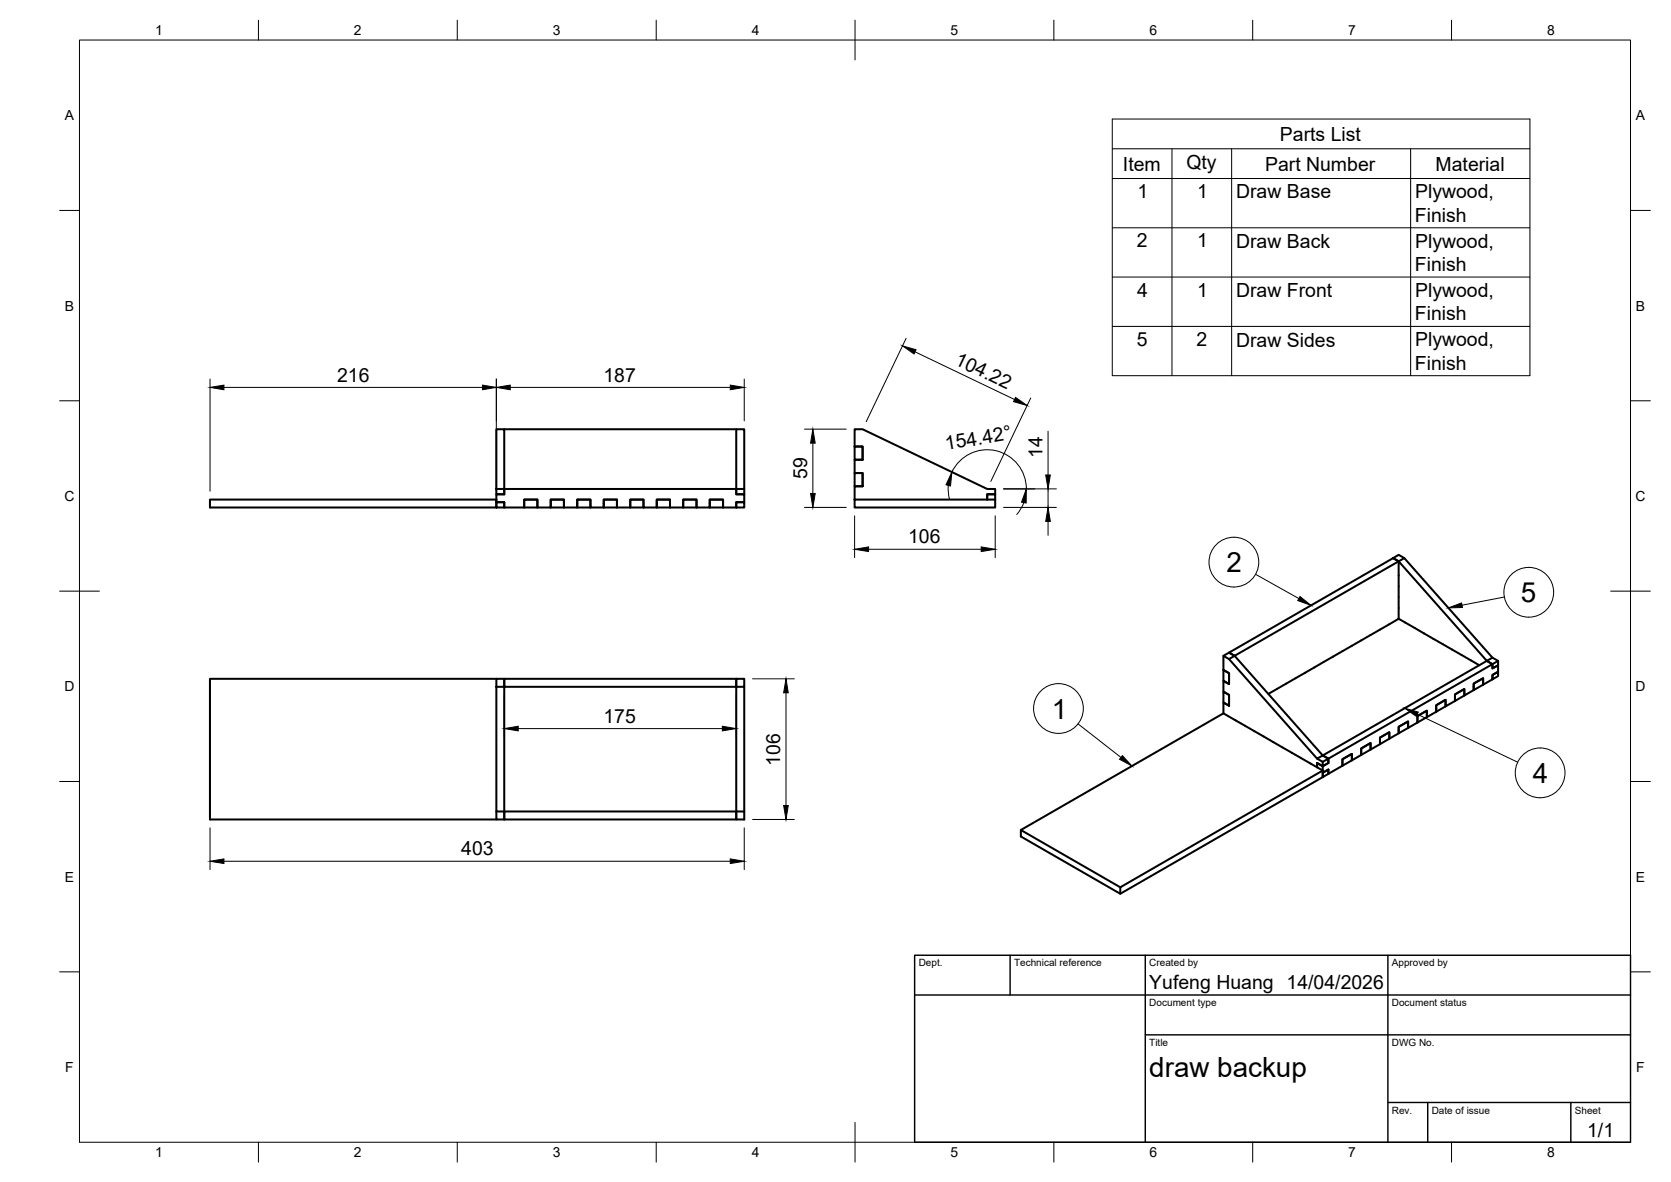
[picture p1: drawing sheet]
<svg xmlns="http://www.w3.org/2000/svg" width="420mm" height="297mm" viewBox="0 0 420 297" stroke-linecap="round" stroke-linejoin="round" font-family="sans-serif">
<!-- layer: Visible -->
<g fill="none" stroke="#000" stroke-width=".51">
<path d="M124.8 107.9h2v15h-2zM126.8 107.9h58.3M185.1 107.9h2v15h-2zM214.9 112.2h2v3.3h-2zM214.9 118.9h2v3.3h-2zM52.8 125.5h72v2h-72zM124.8 122.9v1.3h2M124.8 126.2h2v1.3h-2zM126.8 122.9v1.3M131.8 125.5h3.3v2h-3.3zM138.5 125.5h3.3v2h-3.3zM145.1 125.5h3.4v2h-3.4z"/>
<path d="M151.8 125.5h3.3v2h-3.3zM158.5 125.5h3.3v2h-3.3zM165.1 125.5h3.4v2h-3.4zM171.8 125.5h3.3v2h-3.3zM178.5 125.5h3.3v2h-3.3zM185.1 122.9v1.3h2v2h-2v1.3h-3.3v-2h-3.3v2h-3.4v-2h-3.3v2h-3.3v-2h-3.4v2h-3.3v-2h-3.3v2h-3.4v-2h-3.3v2h-3.3v-2h-3.4v2h-3.3v-2h-3.3v2h-3.4v-2h-3.3v2h-5v-1.3h-2v-2h2M185.1 122.9h-58.3v1.3M185.1 122.9v1.3h2v-1.3M185.1 126.2h2v1.3h-2zM214.9 125.5h35.3v2h-35.3zM214.9 125.5v-3.3h2v-3.3h-2v-3.4h2v-3.3h-2v-4.3h2l31.3 15h2v1.3h-2v1.3v-1.3h2v1.3M350.3 140.3l1.4-.9 1.4 .9-1.4 .8z"/>
<path d="M351.7 141.1v14.4l-32.8 18.9M351.7 141.1l22.1 25 1.5-.8 1.4 .8M351.7 155.5l20.3 11.7M353.1 140.3l22.2 25M124.8 170.6h-72v35.3h72M124.8 170.6h2v2h-2zM124.8 172.6v31.3h2v2h-2v-2M126.8 170.6h58.3v2h-58.3zM126.8 172.6v31.3M185.1 170.6h2v2h-2zM185.1 172.6v31.3h2v2h-2v-2M187.1 172.6v31.3"/>
<path d="M307.6 168.4l1.4 .8v2.7l-1.4-.8zM307.6 173.8l1.4 .8v2.7l-1.4-.8zM307.6 164.8l1.4 .8 1.4-.8 22.2 25.1M309 164l41.3-23.7 1.4 .8-41.3 23.7zM309 165.6l22.2 25.1 1.4-.8 1.4 .8 41.3-23.8-1.5-.8-41.2 23.8M310.4 164.8l-1.4-.8-1.4 .8v3.6l1.4 .8v2.7l-1.4-.8v2.7l1.4 .8v2.7l-1.4-.8v2.8l25 14.3v1.7l-50.9 29.3-25-14.4v-1.6l50.9-29.3M356.4 179.9l2.4-1.3v1.6l-2.4 1.4zM361.1 177.2l2.4-1.3v1.6l-2.4 1.4zM365.8 174.5l2.4-1.3v1.6l-2.4 1.4zM370.5 171.8l2.4-1.4v1.7l-2.4 1.3zM373.8 166.1l1.5 .8 1.4-.8v1.1l-1.4 .8v-1.1v1.1l1.4-.8v1.6l-1.4 .8v1.1l-2.4 1.4v-1.7l-2.4 1.4v1.6l-2.3 1.4v-1.6l-2.4 1.3v1.7l-2.3 1.3v-1.6l-2.4 1.3v1.7l-2.3 1.3v-1.6l-2.4 1.3v1.7l-2.3 1.3v-1.6l-2.4 1.4v1.6l-2.4 1.3v-1.6l-2.3 1.4v1.6l-2.4 1.4v-1.7l-2.3 1.4v1.6l-2.4 1.4v-1.7l-2.4 1.4v1.6l-3.5 2.1v-1.1l-1.4 .8v-1.6l-1.4-.9v1.1v-1.1l1.4 .9 1.4-.9M375.3 169.6l1.4-.8v1.1l-1.4 .8z"/>
<path d="M331.2 190.7l1.4 .8 1.4-.8v1M332.6 193.6l-50.9 29.4v1.6M332.6 189.9l1.4 .8v1M332.6 191.5v1.1l1.4-.9M332.6 194.2l1.4-.8v1.1l-1.4 .8zM337.5 190.8l2.4-1.4v1.7l-2.4 1.3zM342.3 188.1l2.3-1.4v1.7l-2.3 1.3zM347 185.4l2.3-1.4v1.6l-2.3 1.4zM351.7 182.7l2.4-1.4v1.6l-2.4 1.4zM126.8 203.9h58.3v2h-58.3zM256.7 208.6l25 14.4"/>
</g>
<!-- layer: BORDER -->
<g fill="none" stroke="#000" stroke-width=".25">
<path d="M20 10.1h390v276.9h-390zM65 5.1v5M115 5.1v5M165 5.1v5M215 5.1v10M265 5.1v5M315 5.1v5M365 5.1v5M15 52.9h5M410 52.9h5M15 100.7h5M410 100.7h5"/>
<path d="M15 148.6h10M405 148.6h10M15 196.4h5M410 196.4h5M15 244.2h5M410 244.2h5M65 287v5M115 287v5M165 287v5M215 282.1v9.9M265 287v5M315 287v5"/>
<path d="M365 287v5"/>
</g>
<!-- layer: TITLEBLOCK -->
<path d="M230 240.1h180v46.9h-180zM230 250h180M254 240.1v9.9M288 240.1v46.9M349 240.1v46.9M288 260.1h122M349 277.1h61M359 277.1v9.9M395 277.1v9.9" fill="none" stroke="#000" stroke-width=".36"/>
<!-- layer: Parts Lists -->
<path d="M279.7 29.9h105v64.5h-105zM279.7 37.4h105M294.7 37.4v57M309.7 37.4v57M354.7 37.4v57M279.7 44.9h105M279.7 57.2h105M279.7 69.6h105M279.7 82h105" fill="none" stroke="#000" stroke-width=".25"/>
<!-- layer: Balloons -->
<g fill="none" stroke="#000" stroke-width=".25">
<circle cx="310.2" cy="141.3" r="6.3"/>
<circle cx="384.4" cy="148.8" r="6.3"/>
<circle cx="266.1" cy="178.1" r="6.3"/>
<circle cx="387.3" cy="194.2" r="6.3"/>
</g>
<!-- layer: 0 -->
<path d="M326.9 149.9l2.7 2.2-3.3-1.2zM364.2 152.8l3.3-1.3 .2 1.2zM282.2 189.9l2.4 2.6-3.1-1.7zM353.2 178l3.4 1-.5 1z" fill="#000" stroke="#000" stroke-width=".25"/>
<path d="M315.7 144.3l10.9 6.1M378.2 150l-10.6 2.1M356.4 179.5l25.2 12M271.1 181.9l10.8 8.4" fill="none" stroke="#000" stroke-width=".25"/>
<!-- layer: FD_Dimensions -->
<g fill="none" stroke="#000" stroke-width=".25">
<path d="M52.8 95.3v28.1M56.3 97.4h65M124.8 95.3v28.1M128.3 97.4h55.3M187.1 95.3v10.5M227.8 85l-10 21M230.1 88.4l25 12M202.3 107.9h10.5M204.4 111.4v12.6M239.4 118.6a9.8 9.8 0 0 1 11-5.3 9.8 9.8 0 0 1 7.7 9.5M259.2 100l-10.1 21M263.5 108.4v11"/>
<path d="M202.3 127.5h10.5M214.9 129.6v10.5M218.4 138h28.3M238.4 122v1.7l.4 1.8M250.2 129.6v10.5M252.3 127.5h13.3M252.3 122.9h13.3M257.4 126.3l-.7 1.6-1 1.4M263.5 122.9v4.6M263.5 131v3.5M126.8 174.7v10.5M185.1 174.7v10.5"/>
<path d="M189.2 170.6h10.5M197.6 174.1v28.3M130.3 183.1h51.3M52.8 208v10.5M56.3 216.4h127.3M187.1 208v10.5M189.2 205.9h10.5"/>
</g>
<g fill="#000" stroke="#000" stroke-width=".25">
<path d="M52.8 97.4l3.5-.6v1.1zM121.3 96.8l3.5 .6-3.5 .5zM124.8 97.4l3.5-.6v1.1zM183.6 96.8l3.5 .6-3.5 .5zM226.9 86.9l3.4 1-.5 1zM255.4 99.9l2.9 2-3.5-1zM204.4 107.9l.6 3.5h-1.2zM262.9 119.4h1.2l-.6 3.5zM203.8 124h1.2l-.6 3.5zM214.9 138l3.5-.6v1.2zM239.4 118.6l-.4 3.5-1.1-.3zM246.7 137.4l3.5 .6-3.5 .6z"/>
<path d="M258.1 122.9l-.1 3.5-1.1-.2zM263.5 127.5l.6 3.5h-1.2zM197.6 170.6l.6 3.5h-1.2zM126.8 183.1l3.5-.6v1.2zM181.6 182.5l3.5 .6-3.5 .6zM52.8 216.4l3.5-.6v1.2zM183.6 215.8l3.5 .6-3.5 .6zM197 202.4h1.2l-.6 3.5z"/>
</g>
<g font-size="7">
<text x="308.4" y="143.8">2</text>
<text x="382.4" y="151.3">5</text>
<text x="264.5" y="180.6">1</text>
<text x="385.4" y="196.8">4</text>
<text x="289" y="270.6">draw backup</text>
</g>
<g font-size="4.9">
<text x="321.8" y="35.4">Parts List</text>
<text x="282.4" y="42.8">Item</text>
<text x="298.3" y="42.4">Qty</text>
<text x="318.1" y="42.8">Part Number</text>
<text x="361" y="42.8">Material</text>
<text x="286" y="49.8">1</text>
<text x="301" y="49.8">1</text>
<text x="310.8" y="49.9">Draw Base</text>
<text x="355.8" y="49.9">Plywood,</text>
<text x="355.8" y="55.7">Finish</text>
<text x="285.9" y="62.2">2</text>
<text x="301" y="62.2">1</text>
<text x="310.8" y="62.2">Draw Back</text>
<text x="355.8" y="62.2">Plywood,</text>
<text x="355.8" y="68.1">Finish</text>
<text x="285.9" y="74.5">4</text>
<text x="301" y="74.6">1</text>
<text x="310.8" y="74.6">Draw Front</text>
<text x="355.8" y="74.6">Plywood,</text>
<text x="355.8" y="80.5">Finish</text>
<text x="285.8" y="86.9">5</text>
<text x="300.9" y="86.9">2</text>
<text x="310.8" y="87.1">Draw Sides</text>
<text x="355.8" y="87">Plywood,</text>
<text x="84.8" y="95.9">216</text>
<text x="151.7" y="95.9">187</text>
<text x="239.8" y="91.5" transform="rotate(26 239.8 91.5)">104.22</text>
<text x="355.8" y="92.9">Finish</text>
<text x="237.9" y="113.1" transform="rotate(-9 237.9 113.1)">154.42°</text>
<text x="262.1" y="115" transform="rotate(-90 262.1 115)">14</text>
<text x="202.9" y="120.4" transform="rotate(-90 202.9 120.4)">59</text>
<text x="228.3" y="136.6">106</text>
<text x="151.7" y="181.6">175</text>
<text x="196.2" y="192.5" transform="rotate(-90 196.2 192.5)">106</text>
<text x="116" y="215">403</text>
<text x="289" y="248.5">Yufeng Huang 14/04/2026</text>
<text x="399.1" y="285.7">1/1</text>
</g>
<g font-size="3.5">
<text x="39" y="8.8">1</text>
<text x="89" y="8.8">2</text>
<text x="139" y="8.8">3</text>
<text x="189" y="8.8">4</text>
<text x="239" y="8.8">5</text>
<text x="289" y="8.8">6</text>
<text x="339" y="8.8">7</text>
<text x="389" y="8.8">8</text>
<text x="16.3" y="30.2">A</text>
<text x="411.3" y="30.2">A</text>
<text x="16.3" y="78">B</text>
<text x="411.3" y="78">B</text>
<text x="16.2" y="125.9">C</text>
<text x="411.2" y="125.9">C</text>
<text x="16.2" y="173.7">D</text>
<text x="411.2" y="173.7">D</text>
<text x="16.3" y="221.6">E</text>
<text x="411.3" y="221.6">E</text>
<text x="16.4" y="269.4">F</text>
<text x="411.4" y="269.4">F</text>
<text x="39" y="290.8">1</text>
<text x="89" y="290.8">2</text>
<text x="139" y="290.8">3</text>
<text x="189" y="290.8">4</text>
<text x="239" y="290.8">5</text>
<text x="289" y="290.8">6</text>
<text x="339" y="290.8">7</text>
<text x="389" y="290.8">8</text>
</g>
<g font-size="2.5">
<text x="231" y="242.9">Dept.</text>
<text x="255" y="242.9">Technical reference</text>
<text x="289" y="242.9">Created by</text>
<text x="350" y="242.9">Approved by</text>
<text x="289" y="252.8">Document type</text>
<text x="350" y="252.8">Document status</text>
<text x="289" y="262.9">Title</text>
<text x="350" y="262.9">DWG No.</text>
<text x="350" y="279.9">Rev.</text>
<text x="360" y="279.9">Date of issue</text>
<text x="396" y="279.9">Sheet</text>
</g>
</svg>
